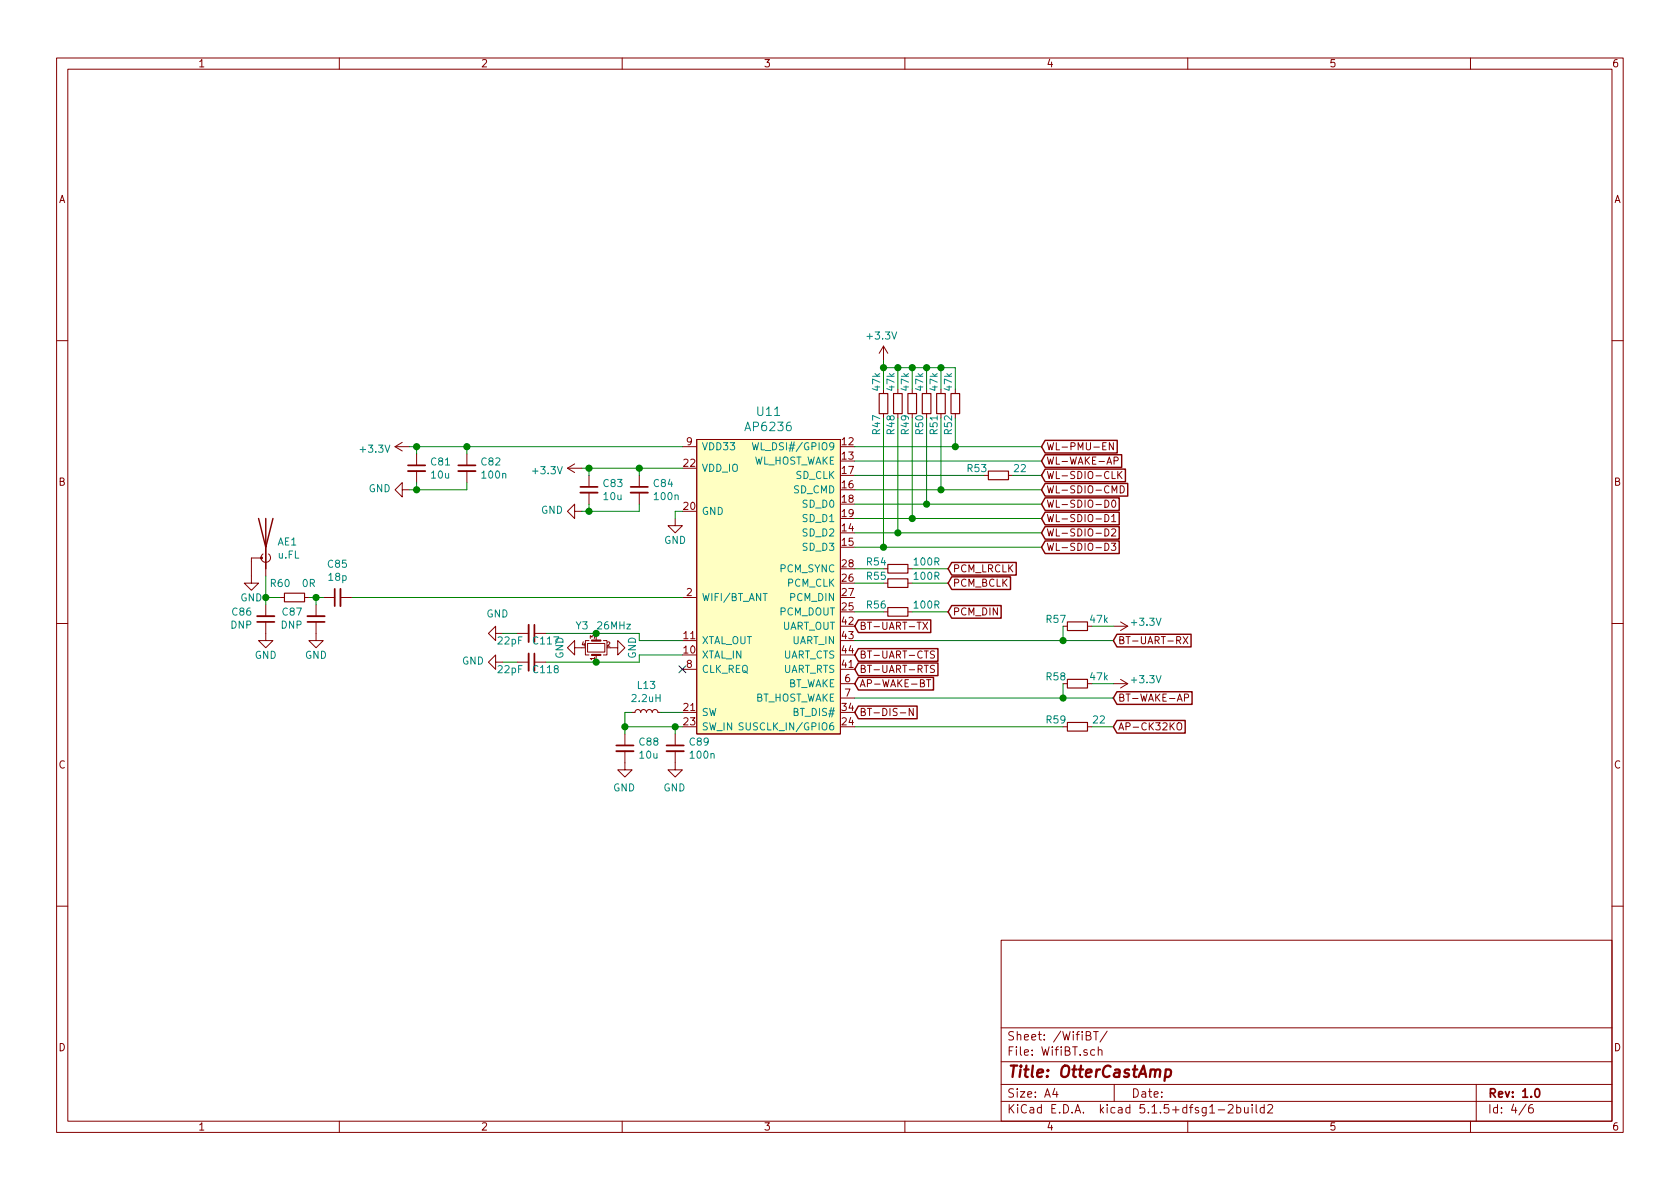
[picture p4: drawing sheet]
EESchema Schematic File Version 4
EELAYER 30 0
EELAYER END
$Descr A4 11693 8268
encoding utf-8
Sheet 4 6
Title "OtterCastAmp"
Date ""
Rev "1.0"
Comp ""
Comment1 ""
Comment2 ""
Comment3 ""
Comment4 ""
$EndDescr
$Comp
L OtterCastAmp-rescue:+3.3V-S3-OLinuXino_Rev_A #PWR?
U 1 1
P 6150 2500
AR Path="/61C2BFBC" Ref="#PWR?"  Part="1" 
AR Path="/6191F40B/61C2BFBC" Ref="#PWR0142"  Part="1" 
AR Path="/620E795B/61C2BFBC" Ref="#PWR?"  Part="1" 
F 0 "#PWR0142" H 6150 2350 50  0001 C CNN
F 1 "+3.3V" H 6165 2673 50  0000 C CNN
F 2 "" H 6150 2500 60  0000 C CNN
F 3 "" H 6150 2500 60  0000 C CNN
	1    6150 2500
	-1   0    0    -1  
$EndComp
Wire Wire Line
	6850 3300 5950 3300
$Comp
L Device:R_Small R?
U 1 1
P 6650 2800
AR Path="/67F0599B" Ref="R?"  Part="1" 
AR Path="/6191F40B/67F0599B" Ref="R52"  Part="1" 
F 0 "R52" V 6600 2650 50  0000 C CNN
F 1 "47k" V 6600 2950 50  0000 C CNN
F 2 "otter:R_0402" H 6650 2800 50  0001 C CNN
F 3 "~" H 6650 2800 50  0001 C CNN
	1    6650 2800
	1    0    0    -1  
$EndComp
$Comp
L Device:C_Small C?
U 1 1
P 4100 3400
AR Path="/67F0C317" Ref="C?"  Part="1" 
AR Path="/602ACDF9/67F0C317" Ref="C?"  Part="1" 
AR Path="/6191F40B/67F0C317" Ref="C83"  Part="1" 
F 0 "C83" H 4192 3446 50  0000 L CNN
F 1 "10u" H 4192 3355 50  0000 L CNN
F 2 "otter:C_0603" H 4100 3400 50  0001 C CNN
F 3 "~" H 4100 3400 50  0001 C CNN
	1    4100 3400
	1    0    0    -1  
$EndComp
$Comp
L Device:C_Small C?
U 1 1
P 4450 3400
AR Path="/67F1116A" Ref="C?"  Part="1" 
AR Path="/6191F40B/67F1116A" Ref="C84"  Part="1" 
F 0 "C84" H 4542 3446 50  0000 L CNN
F 1 "100n" H 4542 3355 50  0000 L CNN
F 2 "otter:C_0402" H 4450 3400 50  0001 C CNN
F 3 "~" H 4450 3400 50  0001 C CNN
	1    4450 3400
	1    0    0    -1  
$EndComp
Wire Wire Line
	5950 3800 6150 3800
Wire Wire Line
	5950 3100 6650 3100
Wire Wire Line
	6650 3100 6650 2900
Wire Wire Line
	5950 3700 6250 3700
$Comp
L Device:R_Small R?
U 1 1
P 6550 2800
AR Path="/67F71272" Ref="R?"  Part="1" 
AR Path="/6191F40B/67F71272" Ref="R51"  Part="1" 
F 0 "R51" V 6500 2650 50  0000 C CNN
F 1 "47k" V 6500 2950 50  0000 C CNN
F 2 "otter:R_0402" H 6550 2800 50  0001 C CNN
F 3 "~" H 6550 2800 50  0001 C CNN
	1    6550 2800
	1    0    0    -1  
$EndComp
$Comp
L Device:R_Small R?
U 1 1
P 6450 2800
AR Path="/67F7226E" Ref="R?"  Part="1" 
AR Path="/6191F40B/67F7226E" Ref="R50"  Part="1" 
F 0 "R50" V 6400 2650 50  0000 C CNN
F 1 "47k" V 6400 2950 50  0000 C CNN
F 2 "otter:R_0402" H 6450 2800 50  0001 C CNN
F 3 "~" H 6450 2800 50  0001 C CNN
	1    6450 2800
	1    0    0    -1  
$EndComp
$Comp
L Device:R_Small R?
U 1 1
P 6350 2800
AR Path="/67F73346" Ref="R?"  Part="1" 
AR Path="/6191F40B/67F73346" Ref="R49"  Part="1" 
F 0 "R49" V 6300 2650 50  0000 C CNN
F 1 "47k" V 6300 2950 50  0000 C CNN
F 2 "otter:R_0402" H 6350 2800 50  0001 C CNN
F 3 "~" H 6350 2800 50  0001 C CNN
	1    6350 2800
	1    0    0    -1  
$EndComp
$Comp
L Device:R_Small R?
U 1 1
P 6250 2800
AR Path="/67F74376" Ref="R?"  Part="1" 
AR Path="/6191F40B/67F74376" Ref="R48"  Part="1" 
F 0 "R48" V 6200 2650 50  0000 C CNN
F 1 "47k" V 6200 2950 50  0000 C CNN
F 2 "otter:R_0402" H 6250 2800 50  0001 C CNN
F 3 "~" H 6250 2800 50  0001 C CNN
	1    6250 2800
	1    0    0    -1  
$EndComp
$Comp
L Device:R_Small R?
U 1 1
P 6150 2800
AR Path="/67F753FF" Ref="R?"  Part="1" 
AR Path="/6191F40B/67F753FF" Ref="R47"  Part="1" 
F 0 "R47" V 6100 2650 50  0000 C CNN
F 1 "47k" V 6100 2950 50  0000 C CNN
F 2 "otter:R_0402" H 6150 2800 50  0001 C CNN
F 3 "~" H 6150 2800 50  0001 C CNN
	1    6150 2800
	1    0    0    -1  
$EndComp
Wire Wire Line
	5950 3400 6550 3400
Wire Wire Line
	6550 3400 6550 2900
Wire Wire Line
	6250 2900 6250 3700
Wire Wire Line
	6150 2900 6150 3800
Wire Wire Line
	5950 3600 6350 3600
Wire Wire Line
	6350 2900 6350 3600
Wire Wire Line
	5950 3500 6450 3500
Wire Wire Line
	6450 2900 6450 3500
Wire Wire Line
	6450 2700 6450 2550
Wire Wire Line
	6450 2550 6350 2550
Wire Wire Line
	6350 2550 6350 2700
Connection ~ 6350 2550
Wire Wire Line
	6150 2550 6150 2700
Wire Wire Line
	6350 2550 6250 2550
Wire Wire Line
	6250 2700 6250 2550
Connection ~ 6250 2550
Wire Wire Line
	6250 2550 6150 2550
Wire Wire Line
	6550 2700 6550 2550
Wire Wire Line
	6550 2550 6450 2550
Connection ~ 6450 2550
Wire Wire Line
	6650 2700 6650 2550
Wire Wire Line
	6650 2550 6550 2550
Connection ~ 6550 2550
Wire Wire Line
	6150 2500 6150 2550
Connection ~ 6150 2550
$Comp
L Device:R_Small R?
U 1 1
P 6950 3300
AR Path="/67F835F5" Ref="R?"  Part="1" 
AR Path="/6191F40B/67F835F5" Ref="R53"  Part="1" 
F 0 "R53" V 6900 3150 50  0000 C CNN
F 1 "22" V 6900 3450 50  0000 C CNN
F 2 "otter:R_0402" H 6950 3300 50  0001 C CNN
F 3 "~" H 6950 3300 50  0001 C CNN
	1    6950 3300
	0    1    1    0   
$EndComp
Wire Wire Line
	6150 3800 7250 3800
Connection ~ 6150 3800
Wire Wire Line
	6250 3700 7250 3700
Connection ~ 6250 3700
Wire Wire Line
	6350 3600 7250 3600
Connection ~ 6350 3600
Wire Wire Line
	6450 3500 7250 3500
Connection ~ 6450 3500
Wire Wire Line
	6550 3400 7250 3400
Connection ~ 6550 3400
Wire Wire Line
	7050 3300 7250 3300
Wire Wire Line
	5950 3200 7250 3200
Wire Wire Line
	6650 3100 7250 3100
Connection ~ 6650 3100
Text GLabel 7250 3100 2    50   Input ~ 0
WL-PMU-EN
Text GLabel 7250 3200 2    50   Input ~ 0
WL-WAKE-AP
Text GLabel 7250 3300 2    50   Input ~ 0
WL-SDIO-CLK
Text GLabel 7250 3400 2    50   Input ~ 0
WL-SDIO-CMD
Text GLabel 7250 3500 2    50   Input ~ 0
WL-SDIO-D0
Text GLabel 7250 3600 2    50   Input ~ 0
WL-SDIO-D1
Text GLabel 7250 3700 2    50   Input ~ 0
WL-SDIO-D2
Text GLabel 7250 3800 2    50   Input ~ 0
WL-SDIO-D3
Text GLabel 5950 4350 2    50   Input ~ 0
BT-UART-TX
Text GLabel 7750 4450 2    50   Input ~ 0
BT-UART-RX
Text GLabel 5950 4550 2    50   Input ~ 0
BT-UART-CTS
Text GLabel 5950 4750 2    50   Input ~ 0
AP-WAKE-BT
Text GLabel 7750 4850 2    50   Input ~ 0
BT-WAKE-AP
Text GLabel 5950 4950 2    50   Input ~ 0
BT-DIS-N
$Comp
L Device:R_Small R?
U 1 1
P 7500 5050
AR Path="/67F9BE5E" Ref="R?"  Part="1" 
AR Path="/6191F40B/67F9BE5E" Ref="R59"  Part="1" 
F 0 "R59" V 7450 4900 50  0000 C CNN
F 1 "22" V 7450 5200 50  0000 C CNN
F 2 "otter:R_0402" H 7500 5050 50  0001 C CNN
F 3 "~" H 7500 5050 50  0001 C CNN
	1    7500 5050
	0    1    1    0   
$EndComp
Text GLabel 7750 5050 2    50   Input ~ 0
AP-CK32KO
$Comp
L Device:R_Small R?
U 1 1
P 7500 4750
AR Path="/67FA73EA" Ref="R?"  Part="1" 
AR Path="/6191F40B/67FA73EA" Ref="R58"  Part="1" 
F 0 "R58" V 7450 4600 50  0000 C CNN
F 1 "47k" V 7450 4900 50  0000 C CNN
F 2 "otter:R_0402" H 7500 4750 50  0001 C CNN
F 3 "~" H 7500 4750 50  0001 C CNN
	1    7500 4750
	0    1    1    0   
$EndComp
$Comp
L OtterCastAmp-rescue:+3.3V-S3-OLinuXino_Rev_A #PWR?
U 1 1
P 7750 4750
AR Path="/67FA8CCD" Ref="#PWR?"  Part="1" 
AR Path="/6191F40B/67FA8CCD" Ref="#PWR0153"  Part="1" 
AR Path="/620E795B/67FA8CCD" Ref="#PWR?"  Part="1" 
F 0 "#PWR0153" H 7750 4600 50  0001 C CNN
F 1 "+3.3V" V 7775 4975 50  0000 C CNN
F 2 "" H 7750 4750 60  0000 C CNN
F 3 "" H 7750 4750 60  0000 C CNN
	1    7750 4750
	0    1    -1   0   
$EndComp
Wire Wire Line
	7750 4750 7600 4750
Wire Wire Line
	7750 4850 7400 4850
Wire Wire Line
	7400 4750 7400 4850
Connection ~ 7400 4850
$Comp
L Device:R_Small R?
U 1 1
P 7500 4350
AR Path="/67FAEE01" Ref="R?"  Part="1" 
AR Path="/6191F40B/67FAEE01" Ref="R57"  Part="1" 
F 0 "R57" V 7450 4200 50  0000 C CNN
F 1 "47k" V 7450 4500 50  0000 C CNN
F 2 "otter:R_0402" H 7500 4350 50  0001 C CNN
F 3 "~" H 7500 4350 50  0001 C CNN
	1    7500 4350
	0    1    1    0   
$EndComp
$Comp
L OtterCastAmp-rescue:+3.3V-S3-OLinuXino_Rev_A #PWR?
U 1 1
P 7750 4350
AR Path="/67FAEE07" Ref="#PWR?"  Part="1" 
AR Path="/6191F40B/67FAEE07" Ref="#PWR0149"  Part="1" 
AR Path="/620E795B/67FAEE07" Ref="#PWR?"  Part="1" 
F 0 "#PWR0149" H 7750 4200 50  0001 C CNN
F 1 "+3.3V" V 7775 4575 50  0000 C CNN
F 2 "" H 7750 4350 60  0000 C CNN
F 3 "" H 7750 4350 60  0000 C CNN
	1    7750 4350
	0    1    -1   0   
$EndComp
Wire Wire Line
	7750 4350 7600 4350
Wire Wire Line
	7400 4350 7400 4450
Wire Wire Line
	7750 4450 7400 4450
Connection ~ 7400 4450
Wire Wire Line
	7600 5050 7750 5050
$Comp
L OtterCastAmp-rescue:GND-S3-OLinuXino_Rev_A #PWR?
U 1 1
P 4700 3600
AR Path="/67FBF5AE" Ref="#PWR?"  Part="1" 
AR Path="/6191F40B/67FBF5AE" Ref="#PWR0147"  Part="1" 
AR Path="/620E795B/67FBF5AE" Ref="#PWR?"  Part="1" 
F 0 "#PWR0147" H 4700 3350 50  0001 C CNN
F 1 "GND" H 4700 3450 50  0000 C CNN
F 2 "" H 4700 3600 60  0000 C CNN
F 3 "" H 4700 3600 60  0000 C CNN
	1    4700 3600
	1    0    0    -1  
$EndComp
$Comp
L Device:C_Small C?
U 1 1
P 2350 4150
AR Path="/67FC22AC" Ref="C?"  Part="1" 
AR Path="/6191F40B/67FC22AC" Ref="C85"  Part="1" 
F 0 "C85" V 2579 4150 50  0000 C CNN
F 1 "18p" V 2488 4150 50  0000 C CNN
F 2 "otter:C_0402" H 2350 4150 50  0001 C CNN
F 3 "~" H 2350 4150 50  0001 C CNN
	1    2350 4150
	0    -1   -1   0   
$EndComp
$Comp
L Device:C_Small C?
U 1 1
P 2200 4300
AR Path="/67FC5374" Ref="C?"  Part="1" 
AR Path="/6191F40B/67FC5374" Ref="C87"  Part="1" 
F 0 "C87" H 2291 4254 50  0000 L CNN
F 1 "DNP" H 2291 4345 50  0000 L CNN
F 2 "otter:C_0402" H 2200 4300 50  0001 C CNN
F 3 "~" H 2200 4300 50  0001 C CNN
	1    2200 4300
	-1   0    0    1   
$EndComp
$Comp
L Device:C_Small C?
U 1 1
P 1850 4300
AR Path="/67FCF1A3" Ref="C?"  Part="1" 
AR Path="/6191F40B/67FCF1A3" Ref="C86"  Part="1" 
F 0 "C86" H 1941 4254 50  0000 L CNN
F 1 "DNP" H 1941 4345 50  0000 L CNN
F 2 "otter:C_0402" H 1850 4300 50  0001 C CNN
F 3 "~" H 1850 4300 50  0001 C CNN
	1    1850 4300
	-1   0    0    1   
$EndComp
Wire Wire Line
	1950 4150 1850 4150
Wire Wire Line
	1850 4150 1850 4200
Wire Wire Line
	1850 4150 1850 4000
Connection ~ 1850 4150
Wire Wire Line
	2150 4150 2200 4150
Wire Wire Line
	2200 4150 2200 4200
Wire Wire Line
	2200 4150 2250 4150
Connection ~ 2200 4150
$Comp
L OtterCastAmp-rescue:GND-S3-OLinuXino_Rev_A #PWR?
U 1 1
P 2200 4400
AR Path="/67FD8D22" Ref="#PWR?"  Part="1" 
AR Path="/6191F40B/67FD8D22" Ref="#PWR0151"  Part="1" 
AR Path="/620E795B/67FD8D22" Ref="#PWR?"  Part="1" 
F 0 "#PWR0151" H 2200 4150 50  0001 C CNN
F 1 "GND" H 2200 4250 50  0000 C CNN
F 2 "" H 2200 4400 60  0000 C CNN
F 3 "" H 2200 4400 60  0000 C CNN
	1    2200 4400
	1    0    0    -1  
$EndComp
$Comp
L OtterCastAmp-rescue:GND-S3-OLinuXino_Rev_A #PWR?
U 1 1
P 1850 4400
AR Path="/67FDA7B2" Ref="#PWR?"  Part="1" 
AR Path="/6191F40B/67FDA7B2" Ref="#PWR0150"  Part="1" 
AR Path="/620E795B/67FDA7B2" Ref="#PWR?"  Part="1" 
F 0 "#PWR0150" H 1850 4150 50  0001 C CNN
F 1 "GND" H 1850 4250 50  0000 C CNN
F 2 "" H 1850 4400 60  0000 C CNN
F 3 "" H 1850 4400 60  0000 C CNN
	1    1850 4400
	1    0    0    -1  
$EndComp
$Comp
L OtterCastAmp-rescue:GND-S3-OLinuXino_Rev_A #PWR?
U 1 1
P 1750 4000
AR Path="/67FDC2CD" Ref="#PWR?"  Part="1" 
AR Path="/6191F40B/67FDC2CD" Ref="#PWR0148"  Part="1" 
AR Path="/620E795B/67FDC2CD" Ref="#PWR?"  Part="1" 
F 0 "#PWR0148" H 1750 3750 50  0001 C CNN
F 1 "GND" H 1750 3850 50  0000 C CNN
F 2 "" H 1750 4000 60  0000 C CNN
F 3 "" H 1750 4000 60  0000 C CNN
	1    1750 4000
	1    0    0    -1  
$EndComp
Wire Wire Line
	4750 3250 4450 3250
Wire Wire Line
	4100 3250 4100 3300
Wire Wire Line
	4450 3300 4450 3250
Connection ~ 4450 3250
Wire Wire Line
	4450 3250 4100 3250
Wire Wire Line
	4450 3500 4450 3550
Wire Wire Line
	4450 3550 4100 3550
Wire Wire Line
	4100 3550 4100 3500
$Comp
L OtterCastAmp-rescue:+3.3V-S3-OLinuXino_Rev_A #PWR?
U 1 1
P 4050 3250
AR Path="/67FE9364" Ref="#PWR?"  Part="1" 
AR Path="/6191F40B/67FE9364" Ref="#PWR0144"  Part="1" 
AR Path="/620E795B/67FE9364" Ref="#PWR?"  Part="1" 
F 0 "#PWR0144" H 4050 3100 50  0001 C CNN
F 1 "+3.3V" V 4065 3378 50  0000 L CNN
F 2 "" H 4050 3250 60  0000 C CNN
F 3 "" H 4050 3250 60  0000 C CNN
	1    4050 3250
	0    -1   1    0   
$EndComp
Wire Wire Line
	4050 3250 4100 3250
Connection ~ 4100 3250
$Comp
L OtterCastAmp-rescue:GND-S3-OLinuXino_Rev_A #PWR?
U 1 1
P 4050 3550
AR Path="/67FED111" Ref="#PWR?"  Part="1" 
AR Path="/6191F40B/67FED111" Ref="#PWR0146"  Part="1" 
AR Path="/620E795B/67FED111" Ref="#PWR?"  Part="1" 
F 0 "#PWR0146" H 4050 3300 50  0001 C CNN
F 1 "GND" V 4055 3422 50  0000 R CNN
F 2 "" H 4050 3550 60  0000 C CNN
F 3 "" H 4050 3550 60  0000 C CNN
	1    4050 3550
	0    1    -1   0   
$EndComp
Wire Wire Line
	4050 3550 4100 3550
Connection ~ 4100 3550
$Comp
L Device:C_Small C?
U 1 1
P 2900 3250
AR Path="/67FF37E3" Ref="C?"  Part="1" 
AR Path="/602ACDF9/67FF37E3" Ref="C?"  Part="1" 
AR Path="/6191F40B/67FF37E3" Ref="C81"  Part="1" 
F 0 "C81" H 2992 3296 50  0000 L CNN
F 1 "10u" H 2992 3205 50  0000 L CNN
F 2 "otter:C_0603" H 2900 3250 50  0001 C CNN
F 3 "~" H 2900 3250 50  0001 C CNN
	1    2900 3250
	1    0    0    -1  
$EndComp
$Comp
L Device:C_Small C?
U 1 1
P 3250 3250
AR Path="/67FF37E9" Ref="C?"  Part="1" 
AR Path="/6191F40B/67FF37E9" Ref="C82"  Part="1" 
F 0 "C82" H 3342 3296 50  0000 L CNN
F 1 "100n" H 3342 3205 50  0000 L CNN
F 2 "otter:C_0402" H 3250 3250 50  0001 C CNN
F 3 "~" H 3250 3250 50  0001 C CNN
	1    3250 3250
	1    0    0    -1  
$EndComp
Wire Wire Line
	2900 3100 2900 3150
Wire Wire Line
	3250 3150 3250 3100
Connection ~ 3250 3100
Wire Wire Line
	3250 3100 2900 3100
Wire Wire Line
	3250 3350 3250 3400
Wire Wire Line
	3250 3400 2900 3400
Wire Wire Line
	2900 3400 2900 3350
$Comp
L OtterCastAmp-rescue:+3.3V-S3-OLinuXino_Rev_A #PWR?
U 1 1
P 2850 3100
AR Path="/67FF37F7" Ref="#PWR?"  Part="1" 
AR Path="/6191F40B/67FF37F7" Ref="#PWR0143"  Part="1" 
AR Path="/620E795B/67FF37F7" Ref="#PWR?"  Part="1" 
F 0 "#PWR0143" H 2850 2950 50  0001 C CNN
F 1 "+3.3V" V 2865 3228 50  0000 L CNN
F 2 "" H 2850 3100 60  0000 C CNN
F 3 "" H 2850 3100 60  0000 C CNN
	1    2850 3100
	0    -1   1    0   
$EndComp
Wire Wire Line
	2850 3100 2900 3100
Connection ~ 2900 3100
$Comp
L OtterCastAmp-rescue:GND-S3-OLinuXino_Rev_A #PWR?
U 1 1
P 2850 3400
AR Path="/67FF37FF" Ref="#PWR?"  Part="1" 
AR Path="/6191F40B/67FF37FF" Ref="#PWR0145"  Part="1" 
AR Path="/620E795B/67FF37FF" Ref="#PWR?"  Part="1" 
F 0 "#PWR0145" H 2850 3150 50  0001 C CNN
F 1 "GND" V 2855 3272 50  0000 R CNN
F 2 "" H 2850 3400 60  0000 C CNN
F 3 "" H 2850 3400 60  0000 C CNN
	1    2850 3400
	0    1    -1   0   
$EndComp
Wire Wire Line
	2850 3400 2900 3400
Connection ~ 2900 3400
Wire Wire Line
	3250 3100 4750 3100
$Comp
L Device:R_Small R?
U 1 1
P 6250 4250
AR Path="/5FF3EF5A" Ref="R?"  Part="1" 
AR Path="/6191F40B/5FF3EF5A" Ref="R56"  Part="1" 
F 0 "R56" V 6200 4100 50  0000 C CNN
F 1 "100R" V 6200 4450 50  0000 C CNN
F 2 "otter:R_0402" H 6250 4250 50  0001 C CNN
F 3 "~" H 6250 4250 50  0001 C CNN
	1    6250 4250
	0    1    1    0   
$EndComp
Wire Wire Line
	6600 4250 6350 4250
Wire Wire Line
	6150 4250 5950 4250
$Comp
L Device:R_Small R?
U 1 1
P 6250 4050
AR Path="/5FF46A23" Ref="R?"  Part="1" 
AR Path="/6191F40B/5FF46A23" Ref="R55"  Part="1" 
F 0 "R55" V 6200 3900 50  0000 C CNN
F 1 "100R" V 6200 4250 50  0000 C CNN
F 2 "otter:R_0402" H 6250 4050 50  0001 C CNN
F 3 "~" H 6250 4050 50  0001 C CNN
	1    6250 4050
	0    1    1    0   
$EndComp
Wire Wire Line
	6600 4050 6350 4050
Wire Wire Line
	6150 4050 5950 4050
$Comp
L Device:R_Small R?
U 1 1
P 6250 3950
AR Path="/5FF4884B" Ref="R?"  Part="1" 
AR Path="/6191F40B/5FF4884B" Ref="R54"  Part="1" 
F 0 "R54" V 6200 3800 50  0000 C CNN
F 1 "100R" V 6200 4150 50  0000 C CNN
F 2 "otter:R_0402" H 6250 3950 50  0001 C CNN
F 3 "~" H 6250 3950 50  0001 C CNN
	1    6250 3950
	0    1    1    0   
$EndComp
Wire Wire Line
	6600 3950 6350 3950
Wire Wire Line
	6150 3950 5950 3950
$Comp
L OtterCastAmp-rescue:AP6236-otter U11
U 1 1
P 5350 4150
F 0 "U11" H 5350 5447 60  0000 C CNN
F 1 "AP6236" H 5350 5341 60  0000 C CNN
F 2 "otter:LGA_44_12x12mm_0.9mm" H 5350 5341 60  0001 C CNN
F 3 "" H 5350 3950 60  0000 C CNN
	1    5350 4150
	1    0    0    -1  
$EndComp
Wire Wire Line
	5950 4450 7400 4450
Wire Wire Line
	5950 4850 7400 4850
Wire Wire Line
	5950 5050 7400 5050
Text GLabel 5950 4650 2    50   Input ~ 0
BT-UART-RTS
Wire Wire Line
	4750 3550 4700 3550
Wire Wire Line
	4700 3550 4700 3600
Wire Wire Line
	2450 4150 4750 4150
$Comp
L Device:L_Small L?
U 1 1
P 4500 4950
AR Path="/602ACDF9/5FDF6E54" Ref="L?"  Part="1" 
AR Path="/6191F40B/5FDF6E54" Ref="L13"  Part="1" 
F 0 "L13" V 4685 4950 50  0000 C CNN
F 1 "2.2uH" V 4594 4950 50  0000 C CNN
F 2 "otter:Inductor_4040" H 4500 4950 50  0001 C CNN
F 3 "~" H 4500 4950 50  0001 C CNN
F 4 "C167747" V 4500 4950 50  0001 C CNN "LCSC"
	1    4500 4950
	0    -1   -1   0   
$EndComp
$Comp
L Device:C_Small C?
U 1 1
P 4350 5200
AR Path="/5FDF6E5A" Ref="C?"  Part="1" 
AR Path="/602ACDF9/5FDF6E5A" Ref="C?"  Part="1" 
AR Path="/6191F40B/5FDF6E5A" Ref="C88"  Part="1" 
F 0 "C88" H 4442 5246 50  0000 L CNN
F 1 "10u" H 4442 5155 50  0000 L CNN
F 2 "otter:C_0603" H 4350 5200 50  0001 C CNN
F 3 "~" H 4350 5200 50  0001 C CNN
	1    4350 5200
	1    0    0    -1  
$EndComp
$Comp
L OtterCastAmp-rescue:GND-S3-OLinuXino_Rev_A #PWR?
U 1 1
P 4700 5300
AR Path="/5D8A1FAC/5FDF6E60" Ref="#PWR?"  Part="1" 
AR Path="/5FDF6E60" Ref="#PWR?"  Part="1" 
AR Path="/602ACDF9/5FDF6E60" Ref="#PWR?"  Part="1" 
AR Path="/6191F40B/5FDF6E60" Ref="#PWR0156"  Part="1" 
F 0 "#PWR0156" H 4700 5050 50  0001 C CNN
F 1 "GND" H 4705 5127 50  0000 C CNN
F 2 "" H 4700 5300 60  0000 C CNN
F 3 "" H 4700 5300 60  0000 C CNN
	1    4700 5300
	-1   0    0    -1  
$EndComp
Wire Wire Line
	4600 4950 4750 4950
Wire Wire Line
	4750 5050 4700 5050
Wire Wire Line
	4350 5050 4350 4950
Wire Wire Line
	4350 4950 4400 4950
Wire Wire Line
	4700 5100 4700 5050
Connection ~ 4700 5050
Wire Wire Line
	4700 5050 4350 5050
Wire Wire Line
	4350 5100 4350 5050
Connection ~ 4350 5050
$Comp
L OtterCastAmp-rescue:GND-S3-OLinuXino_Rev_A #PWR?
U 1 1
P 4350 5300
AR Path="/5D8A1FAC/5FE117F3" Ref="#PWR?"  Part="1" 
AR Path="/5FE117F3" Ref="#PWR?"  Part="1" 
AR Path="/602ACDF9/5FE117F3" Ref="#PWR?"  Part="1" 
AR Path="/6191F40B/5FE117F3" Ref="#PWR0155"  Part="1" 
F 0 "#PWR0155" H 4350 5050 50  0001 C CNN
F 1 "GND" H 4355 5127 50  0000 C CNN
F 2 "" H 4350 5300 60  0000 C CNN
F 3 "" H 4350 5300 60  0000 C CNN
	1    4350 5300
	-1   0    0    -1  
$EndComp
NoConn ~ 4750 4650
Text GLabel 6600 3950 2    50   Input ~ 0
PCM_LRCLK
Text GLabel 6600 4050 2    50   Input ~ 0
PCM_BCLK
Text GLabel 6600 4250 2    50   Input ~ 0
PCM_DIN
$Comp
L Device:Antenna_Shield AE1
U 1 1
P 1850 3800
F 0 "AE1" H 1770 3839 50  0000 R CNN
F 1 "u.FL" H 1770 3748 50  0000 R CNN
F 2 "Connector_Coaxial:U.FL_Molex_MCRF_73412-0110_Vertical" H 1850 3900 50  0001 C CNN
F 3 "~" H 1850 3900 50  0001 C CNN
	1    1850 3800
	-1   0    0    -1  
$EndComp
$Comp
L Device:Crystal_GND24_Small Y?
U 1 1
P 4150 4500
AR Path="/620E795B/6044D53A" Ref="Y?"  Part="1" 
AR Path="/6191F40B/6044D53A" Ref="Y3"  Part="1" 
F 0 "Y3" V 4300 4550 50  0000 L CNN
F 1 "26MHz" V 4300 4250 50  0000 L CNN
F 2 "otter:Oscillator_3225" H 4150 4500 50  0001 C CNN
F 3 "~" H 4150 4500 50  0001 C CNN
	1    4150 4500
	0    -1   -1   0   
$EndComp
Wire Wire Line
	4450 4450 4450 4400
Wire Wire Line
	4450 4600 4450 4550
Wire Wire Line
	4450 4550 4750 4550
$Comp
L OtterCastAmp-rescue:GND-S3-OLinuXino_Rev_A #PWR?
U 1 1
P 4250 4500
AR Path="/5D8A1FAC/6044D543" Ref="#PWR?"  Part="1" 
AR Path="/6044D543" Ref="#PWR?"  Part="1" 
AR Path="/620E795B/6044D543" Ref="#PWR?"  Part="1" 
AR Path="/6191F40B/6044D543" Ref="#PWR0152"  Part="1" 
F 0 "#PWR0152" H 4250 4250 50  0001 C CNN
F 1 "GND" H 4250 4350 50  0000 C CNN
F 2 "" H 4250 4500 60  0000 C CNN
F 3 "" H 4250 4500 60  0000 C CNN
	1    4250 4500
	0    -1   1    0   
$EndComp
Wire Wire Line
	4450 4600 4150 4600
Wire Wire Line
	4450 4400 4150 4400
$Comp
L Device:C_Small C?
U 1 1
P 3700 4600
AR Path="/6044D54B" Ref="C?"  Part="1" 
AR Path="/620E795B/6044D54B" Ref="C?"  Part="1" 
AR Path="/6191F40B/6044D54B" Ref="C118"  Part="1" 
F 0 "C118" V 3750 4700 50  0000 C CNN
F 1 "22pF" V 3750 4450 50  0000 C CNN
F 2 "otter:C_0402" H 3700 4600 50  0001 C CNN
F 3 "~" H 3700 4600 50  0001 C CNN
	1    3700 4600
	0    1    1    0   
$EndComp
$Comp
L Device:C_Small C?
U 1 1
P 3700 4400
AR Path="/6044D551" Ref="C?"  Part="1" 
AR Path="/620E795B/6044D551" Ref="C?"  Part="1" 
AR Path="/6191F40B/6044D551" Ref="C117"  Part="1" 
F 0 "C117" V 3750 4500 50  0000 C CNN
F 1 "22pF" V 3750 4250 50  0000 C CNN
F 2 "otter:C_0402" H 3700 4400 50  0001 C CNN
F 3 "~" H 3700 4400 50  0001 C CNN
	1    3700 4400
	0    1    1    0   
$EndComp
Connection ~ 4150 4400
Connection ~ 4150 4600
$Comp
L OtterCastAmp-rescue:GND-S3-OLinuXino_Rev_A #PWR?
U 1 1
P 4050 4500
AR Path="/5D8A1FAC/6044D559" Ref="#PWR?"  Part="1" 
AR Path="/6044D559" Ref="#PWR?"  Part="1" 
AR Path="/620E795B/6044D559" Ref="#PWR?"  Part="1" 
AR Path="/6191F40B/6044D559" Ref="#PWR0154"  Part="1" 
F 0 "#PWR0154" H 4050 4250 50  0001 C CNN
F 1 "GND" H 4050 4350 50  0000 C CNN
F 2 "" H 4050 4500 60  0000 C CNN
F 3 "" H 4050 4500 60  0000 C CNN
	1    4050 4500
	0    1    -1   0   
$EndComp
Wire Wire Line
	4150 4400 3800 4400
Wire Wire Line
	4150 4600 3800 4600
$Comp
L OtterCastAmp-rescue:GND-S3-OLinuXino_Rev_A #PWR?
U 1 1
P 3500 4400
AR Path="/5D8A1FAC/6044D561" Ref="#PWR?"  Part="1" 
AR Path="/6044D561" Ref="#PWR?"  Part="1" 
AR Path="/620E795B/6044D561" Ref="#PWR?"  Part="1" 
AR Path="/6191F40B/6044D561" Ref="#PWR0211"  Part="1" 
F 0 "#PWR0211" H 3500 4150 50  0001 C CNN
F 1 "GND" V 3633 4363 50  0000 C CNN
F 2 "" H 3500 4400 60  0000 C CNN
F 3 "" H 3500 4400 60  0000 C CNN
	1    3500 4400
	0    1    -1   0   
$EndComp
Wire Wire Line
	3500 4400 3600 4400
$Comp
L OtterCastAmp-rescue:GND-S3-OLinuXino_Rev_A #PWR?
U 1 1
P 3500 4600
AR Path="/5D8A1FAC/6044D568" Ref="#PWR?"  Part="1" 
AR Path="/6044D568" Ref="#PWR?"  Part="1" 
AR Path="/620E795B/6044D568" Ref="#PWR?"  Part="1" 
AR Path="/6191F40B/6044D568" Ref="#PWR0212"  Part="1" 
F 0 "#PWR0212" H 3500 4350 50  0001 C CNN
F 1 "GND" V 3505 4472 50  0000 R CNN
F 2 "" H 3500 4600 60  0000 C CNN
F 3 "" H 3500 4600 60  0000 C CNN
	1    3500 4600
	0    1    -1   0   
$EndComp
Wire Wire Line
	3500 4600 3600 4600
Wire Wire Line
	4750 4450 4450 4450
$Comp
L Device:C_Small C?
U 1 1
P 4700 5200
AR Path="/5FDF6E66" Ref="C?"  Part="1" 
AR Path="/602ACDF9/5FDF6E66" Ref="C?"  Part="1" 
AR Path="/6191F40B/5FDF6E66" Ref="C89"  Part="1" 
F 0 "C89" H 4792 5246 50  0000 L CNN
F 1 "100n" H 4792 5155 50  0000 L CNN
F 2 "otter:C_0402" H 4700 5200 50  0001 C CNN
F 3 "~" H 4700 5200 50  0001 C CNN
	1    4700 5200
	1    0    0    -1  
$EndComp
$Comp
L Device:R_Small R?
U 1 1
P 2050 4150
AR Path="/60BE20B4" Ref="R?"  Part="1" 
AR Path="/6191F40B/60BE20B4" Ref="R60"  Part="1" 
F 0 "R60" V 1950 4050 50  0000 C CNN
F 1 "0R" V 1950 4250 50  0000 C CNN
F 2 "otter:R_0402" H 2050 4150 50  0001 C CNN
F 3 "~" H 2050 4150 50  0001 C CNN
	1    2050 4150
	0    1    1    0   
$EndComp
$EndSCHEMATC
